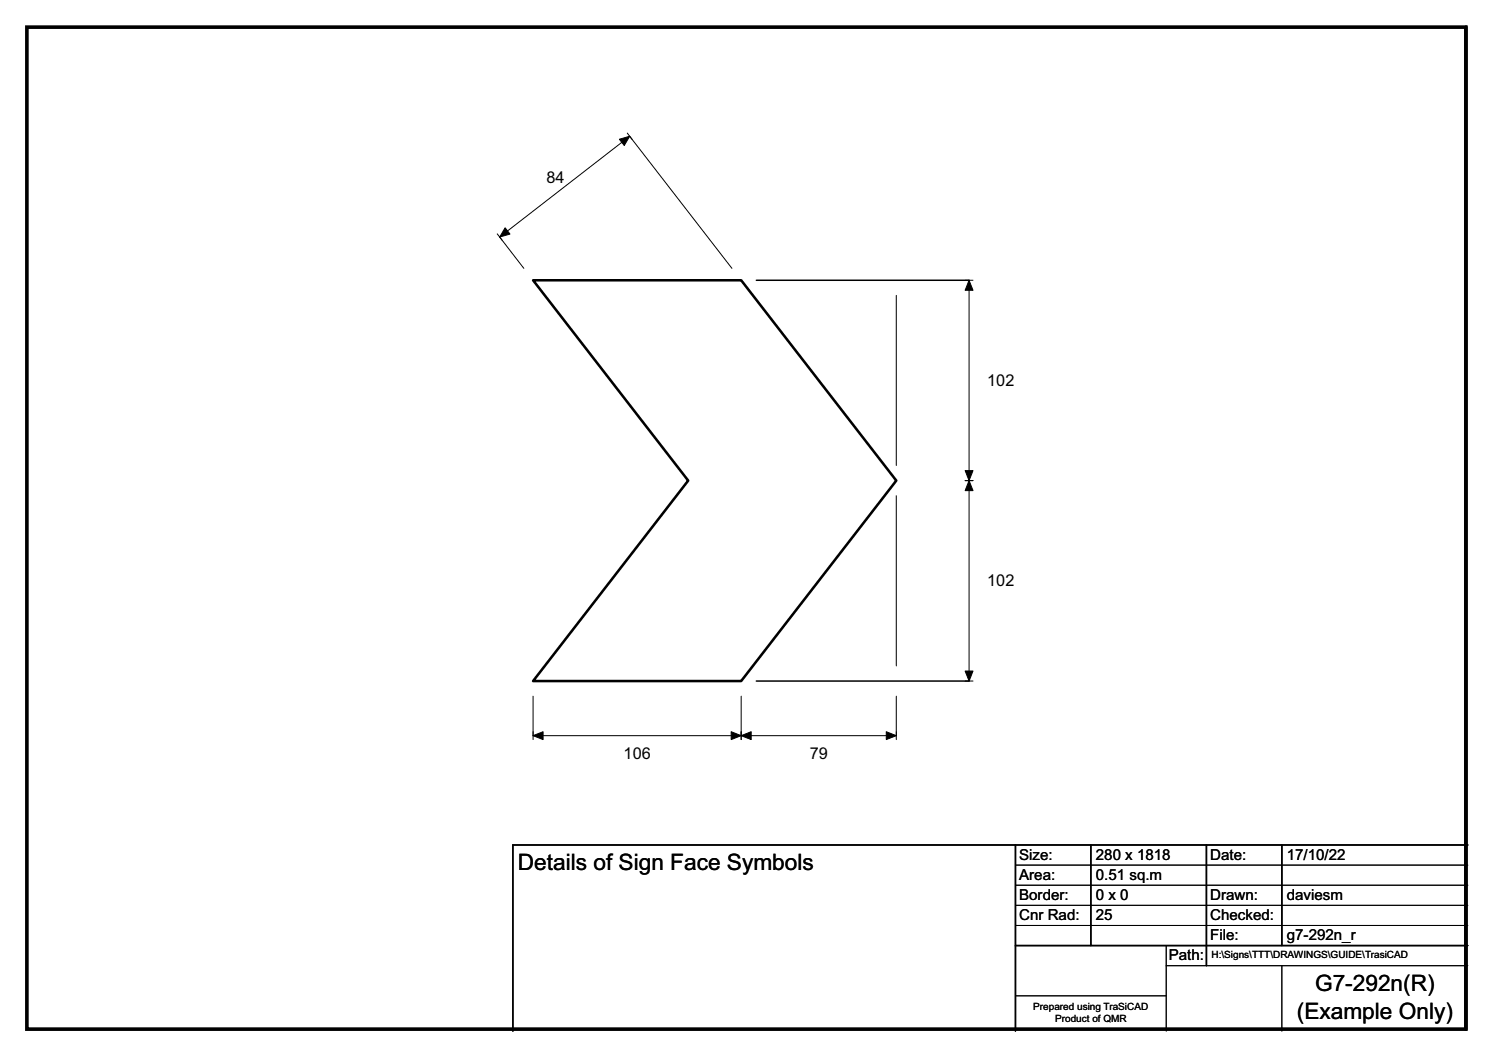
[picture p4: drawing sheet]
<svg xmlns="http://www.w3.org/2000/svg" width="297mm" height="210mm" viewBox="0 0 297 210" stroke-linecap="round" stroke-linejoin="round" font-family="sans-serif">
<path d="M150.5 55.7h42.3M150.5 135.4h42.3M202 168v37M217 168v20M240 168v24M255 168v20M292 168h-190v37M202 188h90" fill="none" stroke="#000" stroke-width=".3"/>
<g fill="none" stroke="#000" stroke-width=".2">
<path d="M124.8 26.5l1 1.2M98.9 46.5l1 1.3M104.2 53.4l-4.8-6.3 25.9-20 20.3 26.3M178.3 58.7v33.9M192 55.7h1.6M192.8 55.7v79.7M178.3 98.6v33.8M192 95.6h1.6M106.1 138.4v8.7M147.5 138.4v8.7M178.3 138.4v8.7M192 135.4h1.6"/>
<path d="M106.1 146.3h72.2M202 172h90M202 176h90M202 180h90M202 184h90M202 198h30M232 188v17M232 192h60M255 192v13"/>
</g>
<g fill="#000" stroke="#000" stroke-width=".2">
<path d="M123.2 27.7l2.1-.6-1.1 1.8z" fill-rule="evenodd"/>
<path d="M100.5 45.3l1 1.2-2.1 .6z" fill-rule="evenodd"/>
<path d="M192.8 55.7l.8 2h-1.6z" fill-rule="evenodd"/>
<path d="M192 93.6h1.6l-.8 2z" fill-rule="evenodd"/>
<path d="M192.8 95.6l.8 2h-1.6z" fill-rule="evenodd"/>
<path d="M192 133.4h1.6l-.8 2z" fill-rule="evenodd"/>
<path d="M106.1 146.3l1.9-.8v1.6z" fill-rule="evenodd"/>
<path d="M145.5 145.5l2 .8-2 .8z" fill-rule="evenodd"/>
<path d="M147.5 146.3l2-.8v1.6z" fill-rule="evenodd"/>
<path d="M176.3 145.5l2 .8-2 .8z" fill-rule="evenodd"/>
</g>
<path d="M106.1 55.7h41.4l30.8 39.9-30.8 39.8h-41.4l30.8-39.8z" fill="none" stroke="#000" stroke-width=".51"/>
<path d="M5.3 5.4h286.3v199.2h-286.3zM291.6 5.4v199.2z" fill="none" stroke="#000" stroke-width=".72"/>
<g font-size="4.5">
<text x="103" y="173.1">Details of Sign Face Symbols</text>
<text x="261.6" y="197.1">G7-292n(R)</text>
<text x="258" y="202.6">(Example Only)</text>
</g>
<g font-size="3.2">
<text x="108.7" y="36.4">84</text>
<text x="196.4" y="76.7">102</text>
<text x="196.4" y="116.6">102</text>
<text x="124.1" y="151">106</text>
<text x="161.1" y="151">79</text>
</g>
<g font-size="3">
<text x="202.8" y="171">Size:</text>
<text x="218" y="171">280 x 1818</text>
<text x="240.8" y="171">Date:</text>
<text x="256" y="171">17/10/22</text>
<text x="202.8" y="175">Area:</text>
<text x="202.8" y="179">Border:</text>
<text x="218" y="175">0.51 sq.m</text>
<text x="218" y="179">0 x 0</text>
<text x="240.8" y="179">Drawn:</text>
<text x="256" y="179">daviesm</text>
<text x="202.8" y="183">Cnr Rad:</text>
<text x="218" y="183">25</text>
<text x="240.8" y="183">Checked:</text>
<text x="232.5" y="191">Path:</text>
<text x="240.8" y="187">File:</text>
<text x="256" y="187">g7-292n_r</text>
</g>
<g font-size="2">
<text x="241" y="190.6">H:\Signs\TTT\DRAWINGS\GUIDE\TrasiCAD</text>
<text x="205.6" y="200.8">Prepared using TraSiCAD</text>
<text x="209.9" y="203.2">Product of QMR</text>
</g>
</svg>
